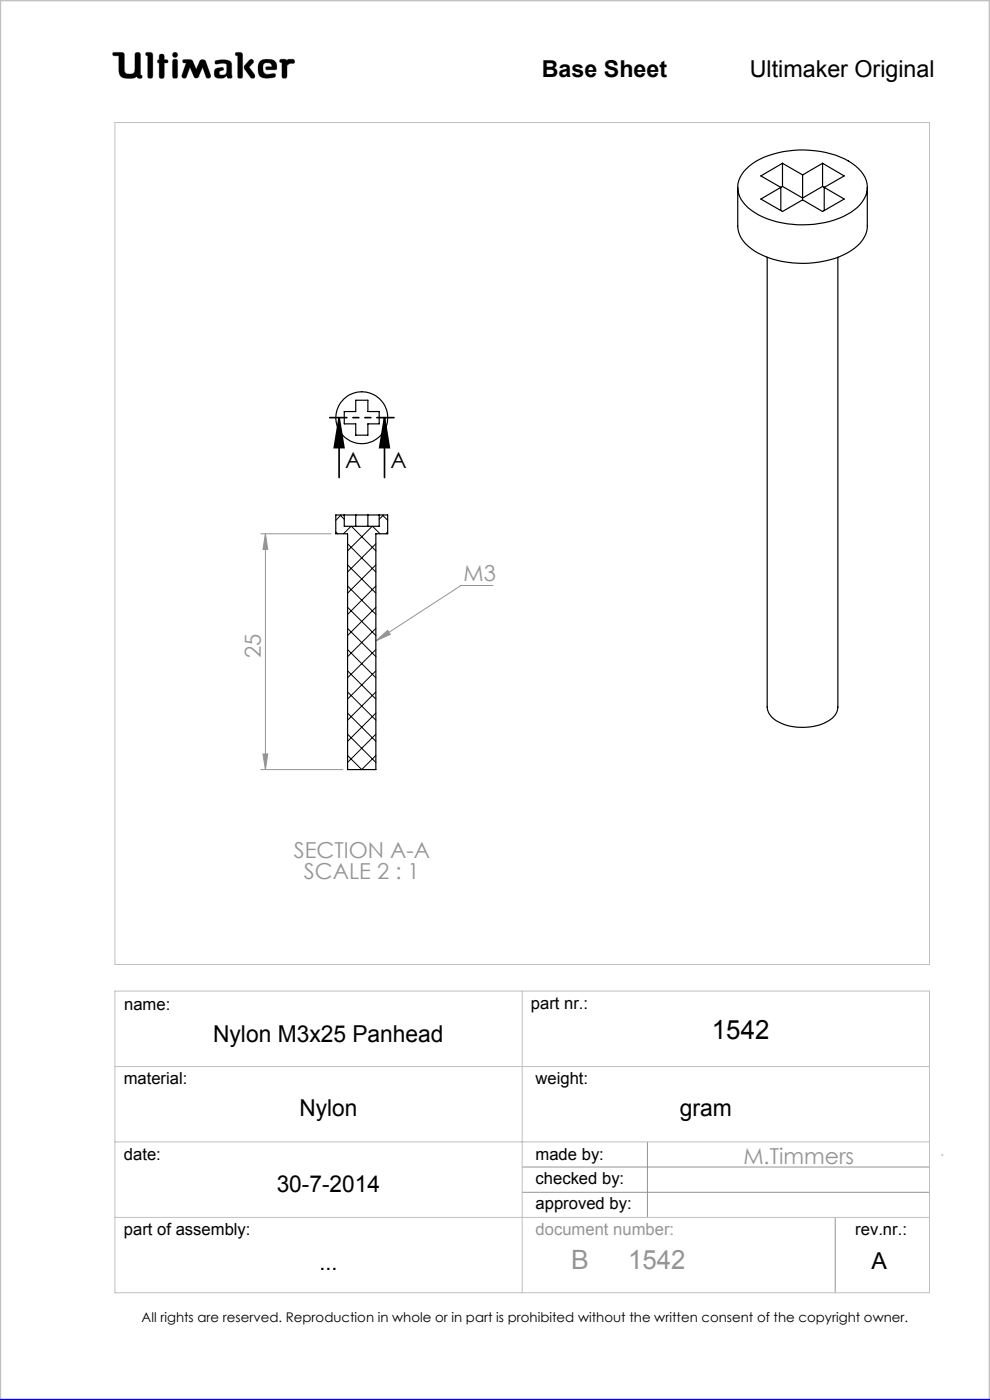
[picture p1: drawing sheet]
<svg xmlns="http://www.w3.org/2000/svg" width="210mm" height="297mm" viewBox="0 0 210 297" stroke-linecap="round" stroke-linejoin="round" font-family="sans-serif">
<path d="M71.9 88.6l1.1 6.4h-2.1zM71.9 88.6v12.7M81.6 88.6l1 6.4h-2.1zM81.6 88.6v12.7" fill="none" stroke="#000" stroke-width=".35"/>
<g fill="none" stroke="#c0c0c0" stroke-width=".21">
<path d="M24 11.1h1.9l.4 .3 .2 3.9a1.51 1.51 0 0 0 2 0l.2-4a.77 .77 0 0 1 1 0l.1 4.6 .3 .1a.39 .39 0 0 1-.3 .6l-.6-.1-.1-.3a3.6 3.6 0 0 1-3.3 .1l-.5-.9-.1-3.6h-1a.39 .39 0 0 1-.3-.2 .39 .39 0 0 1 .1-.5zM31 11.1l1.2 .1 .2 .4-.1 4.8a.6 .6 0 0 1-.6 .2 .6 .6 0 0 1-.4-.5v-4.3l-.4-.1zM33.8 12.7v-1.1a.6 .6 0 0 1 .7-.1 .6 .6 0 0 1 .4 .5v.7h.6a.37 .37 0 0 1 0 .6l-.6 .1-.1 3.1a.6 .6 0 0 1-.6 .1 .6 .6 0 0 1-.4-.5v-2.7M33.8 12.7h.1M33.8 13.4h.1M33.8 15.7h.1M33.8 12.7h-.3l-.1 .3v.2l.4 .2M36.7 11.3l.4-.2 .4 .2 .2 .3-.2 .4-.4 .2-.4-.2-.1-.4zM36.8 12.6h.3l.5 .2v3.6a.6 .6 0 0 1-.6 .2 .6 .6 0 0 1-.4-.5v-3zM38.9 12.7l1.4-.1 .4 .2 .9 1.9 .7-1.6a.73 .73 0 0 1 .7-.5 .73 .73 0 0 1 .7 .5l1 2.8a.52 .52 0 0 1-.4 .7 .52 .52 0 0 1-.6-.3l-.7-2-1 2.1-.4 .2-.4-.2-.9-2.1-.7 2a.52 .52 0 0 1-.7 .3 .52 .52 0 0 1-.3-.7l.9-2.5-.7-.2zM42.1 16.3h.1M45.6 12.9a3.7 3.7 0 0 1 3.4 .3l.1 .5 .1 2.7a.64 .64 0 0 1-1-.2l-.1-.1a1.93 1.93 0 0 1-2.5 .2 1.32 1.32 0 0 1 .4-1.8l1-.2 .3 .1 .1 .2v.3a.73 .73 0 0 0-.9 .8 .98 .98 0 0 0 1.4 0l.2-.6-.1-1.5a2.59 2.59 0 0 0-2 0l-.4-.2z"/>
<path d="M50 11.1l1.3 .1 .2 .4-.1 4.8a.57 .57 0 0 1-.6 .2 .57 .57 0 0 1-.4-.5v-4.3l-.4-.1zM52.9 12.8l.4-.2 .4 .1 .1 .4-1 1.1 1.2 1.6 .1 .5-.2 .3h-.6l-1.2-1.7a.83 .83 0 0 1-.2-1.1zM55 13.3a2.62 2.62 0 0 1 3.5-.1l.2 1.1-.1 .5h-2l-.2-.1v-.5l1.3-.1-.2-.5a1.24 1.24 0 0 0-1.6 .1l-.1 1.1 .2 .6 .8 .4 1.5-.2 .1 .1v.6a3.8 3.8 0 0 1-3.3-.1 3.2 3.2 0 0 1-.1-2.9zM56.6 14.8h.1M59.4 12.6h1.2l.3 .3a1.21 1.21 0 0 1 1.5-.2v.7l-.9 .1-.6 .4-.1 2.5a.6 .6 0 0 1-.6 .2 .6 .6 0 0 1-.4-.5v-2.8l-.5-.2zM24.4 26h172.8v178.6h-172.8zM24.4 210.3h172.8v63.9h-172.8zM110.8 210.3v63.9M24.4 226.3h172.8M24.4 242.2h172.8M24.4 258.3h172.8"/>
</g>
<path d="M55.3 113.2h14.9M56.3 113.2v50.1M56.3 113.2l.5 3.4h-1zM79.7 136l2.5-2.3 .6 .9zM104.6 124.2h-6.8l-18.1 11.8M55.8 159.9h1l-.5 3.4zM55.3 163.3h17.4M110.8 247.6h86.4M110.8 252.9h86.4M137.3 242.2v16.1M177.2 258.3v15.9M199.7 245h.3" fill="none" stroke="#959595" stroke-width=".21"/>
<path d="M0 297v-297h210v297" fill="none" stroke="#c0c0c0" stroke-width=".5"/>
<path d="M0 297h210" fill="none" stroke="#00f" stroke-width=".5"/>
<path d="M81.6 88.6l1 6.4h-2.1zM71.9 88.6l1.1 6.4h-2.1z" fill="#000"/>
<path d="M45.7 12.9l-.1 .5 .2 .2 1.2-.2 .9 .1 .2 .3-.1 1.4a.84 .84 0 0 1-.6 .7 .84 .84 0 0 1-.9-.3l.1-.4 .4-.2a.36 .36 0 0 0 .4-.4 .36 .36 0 0 0-.4-.3 1.23 1.23 0 0 0-1.6 1 1.07 1.07 0 0 0 .3 1.1 1.07 1.07 0 0 0 1.1 .2h.6l.3-.2a.28 .28 0 0 1 .4-.3 .28 .28 0 0 1 .2 .4 .57 .57 0 0 0 .6 .2 .57 .57 0 0 0 .3-.6l-.1-2.4a1.23 1.23 0 0 0-1.5-1zM50 11.1v.6l.4 .1v4.6l.3 .2h.5l.3-.3v-4.8l-.4-.4zM53 12.7l-1.2 1.3v.5l1.4 2 .6 .1 .2-.2v-.6l-1.2-1.6 1-.9v-.4l-.4-.3zM55.2 12.9a2.9 2.9 0 0 0 .1 3.4l.5 .2 1 .1 1.4-.2 .3-.2-.1-.5-.2-.1-1.4 .2-.6-.2-.3-.4-.1-.5a.99 .99 0 0 1 .7-1.3 .99 .99 0 0 1 1.2 .7l-1.2 .1-.2 .4 .3 .2h1.5a.51 .51 0 0 0 .6-.1 .51 .51 0 0 0 0-.6 1.62 1.62 0 0 0-2-1.5l-1.1 .1zM59.4 12.6l-.1 .6 .5 .1v3l.2 .3h.6l.3-.4v-2.3l.6-.4 .9-.1 .1-.5-.3-.3h-1l-.3 .3-.4-.3zM36.7 12.7l-.1 .3v3.4l.2 .2h.7l.2-.3v-3.4l-.2-.3zM36.6 11.6a.56 .56 0 0 0 1.1 0 .56 .56 0 0 0-1.1 0zM33.8 11.6v1.1l-.4 .2v.4l.4 .1v2.9l.2 .3h.5l.4-.4v-2.8l.7-.1 .1-.4-.3-.2h-.5v-.8l-.2-.4h-.6zM31 11.1l-.1 .6 .4 .1v4.5l.3 .3h.5l.3-.5v-4.7l-.4-.3zM38.8 12.7v.5l.7 .2-.9 2.5 .1 .6 .5 .1 .3-.2 .8-2.1 .9 2.1 .3 .2h.3l.3-.2 .9-2.1 .7 2.1 .6 .2 .4-.2v-.5l-1-2.8-.3-.4h-.7l-.3 .2-.8 1.8-.9-1.9-.4-.2zM24 11.2v.6h1.2v2.7a1.76 1.76 0 0 0 2.2 2.1h.9l.8-.4 .3 .4h.6l.2-.2-.1-.4-.3-.1v-4.4l-.4-.4h-.5l-.3 .4v3.4a.81 .81 0 0 1-1.1 .8h-.1a.86 .86 0 0 1-1-1.1l-.1-3.3-.4-.2z" fill-rule="evenodd" fill="#000"/>
<path d="M83.6 88.6h-13.7" fill="none" stroke="#000" stroke-width=".35" stroke-dasharray="6.3 1.3 1.3 1.3 1.3 1.3" stroke-dashoffset="2.7"/>
<g fill="#959595">
<path d="M79.7 136l2.5-2.3 .6 .9z"/>
<path d="M55.8 159.9h1l-.5 3.4zM56.3 113.2l.5 3.4h-1z"/>
</g>
<g fill="none" stroke="#000" stroke-width=".25">
<path d="M156.5 39.8v8.1a6.5 6.5 0 0 0 3.6 5.4 21 21 0 0 0 20.5-.1 6.6 6.6 0 0 0 3.4-5.3v-8.1M158.3 35.9a16.9 16.9 0 0 1 11.2-4.1 19 19 0 0 1 11.9 3.4 5.3 5.3 0 0 1 1.9 6.9 11.4 11.4 0 0 1-7.3 4.9 22.3 22.3 0 0 1-15.1-1.4 7.1 7.1 0 0 1-4.4-5.9 5.5 5.5 0 0 1 1.8-3.8zM165.6 39.8l-4.2 2.4 4.6 2.7 4.3-2.5 4.2 2.5 4.6-2.7-4.3-2.4M165.6 39.8v4.9M166 34.6l4.3 2.5M166 34.6l-4.6 2.7 4.2 2.5M166 39.5l-.4 .3M166 39.5l4.3 2.5M166 34.6v4.9M170.3 37.1v4.9M174.5 34.6l4.6 2.7-4.3 2.5M174.5 34.6l-4.2 2.5"/>
<path d="M174.5 39.5l.3 .3M174.5 39.5l-4.2 2.5M174.5 34.6v4.9M174.8 39.8v4.9M162.7 54.6v95.4a4.2 4.2 0 0 0 3.2 3.5 11.5 11.5 0 0 0 10.6-1.1 3.2 3.2 0 0 0 1.2-2.4v-95.4M73 87.3h2.5v-2.4h2.5v2.4h2.4v2.6h-2.4v2.4h-2.5v-2.4h-2.5zM71.2 109.3h11v3.9h-2.5v50.1h-6v-50.1h-2.5zM73 109.3v2.4h7.4v-2.4M75.5 109.3v2.4M78 109.3v2.4"/>
<circle cx="76.7" cy="88.6" r="5.5"/>
</g>
<g fill="none" stroke="#000" stroke-width=".21">
<path d="M71.2 112.9l.4 .3M72.1 109.3l.9 .9M72.4 109.3l-1.2 1.1M73.7 119.8l6 6M73.7 115.4l6 6M74.5 111.7l-1.7 1.5M74.5 111.7l5.2 5.2M79 111.7l-5.3 5.2M79 111.7l1.6 1.5M79.7 115.4l-6 6M79.7 119.8l-6 6M81.1 109.3l1.1 1.1"/>
<path d="M81.4 109.3l-1 .9M82.2 112.9l-.4 .3M73.7 137.8l6 6M73.7 133.3l6 6M73.7 128.8l6 6M73.7 124.3l6 6M79.7 124.3l-6 6M79.7 128.8l-6 6M79.7 133.3l-6 6M79.7 137.8l-6 6M73.7 155.7l6 6M73.7 151.3l6 6"/>
<path d="M73.7 146.8l6 6M73.7 142.3l6 6M79.7 142.3l-6 6M79.7 146.8l-6 6M79.7 151.3l-6 6M79.7 155.7l-6 6M73.7 160.3l3 3 3-3"/>
</g>
<text font-size="5.6" x="151" y="220.5">1542</text>
<g font-size="5.6" fill="#959595">
<text x="121.1" y="269.2">B</text>
<text x="133.2" y="269.2">1542</text>
</g>
<g font-size="4.9">
<text x="114.9" y="16.4">Base Sheet</text>
<text x="159" y="16.4">Ultimaker Original</text>
<text x="45.2" y="221">Nylon M3x25 Panhead</text>
<text x="63.5" y="236.8">Nylon</text>
<text x="144.2" y="236.8">gram</text>
<text x="58.7" y="252.8">30-7-2014</text>
<text x="67.8" y="269.4">...</text>
<text x="184.9" y="269.2">A</text>
</g>
<g font-size="4.7">
<text x="73.2" y="99.3">A</text>
<text x="82.9" y="99.3">A</text>
</g>
<g font-size="4.7" fill="#959595">
<text x="98.3" y="123.2">M3</text>
<text x="55.3" y="139.6" transform="rotate(-90 55.3 139.6)">25</text>
<text x="62.3" y="182">SECTION A-A</text>
<text x="64.5" y="186.5">SCALE 2 : 1</text>
<text x="157.7" y="246.9">M.Timmers</text>
</g>
<g font-size="3.5">
<text x="26.3" y="214.2">name:</text>
<text x="112.6" y="214.1">part nr.:</text>
<text x="26.2" y="230">material:</text>
<text x="113.6" y="230">weight:</text>
<text x="26.3" y="246.1">date:</text>
<text x="113.6" y="246.1">made by:</text>
<text x="113.6" y="251.1">checked by:</text>
<text x="113.6" y="256.4">approved by:</text>
<text x="26.3" y="262.1">part of assembly:</text>
<text x="181.4" y="262">rev.nr.:</text>
</g>
<text font-size="3.5" fill="#959595" x="113.6" y="261.9">document number:</text>
<text font-size="2.8" x="30" y="280.4">All rights are reserved. Reproduction in whole or in part is prohibited without the written consent of the copyright owner.</text>
</svg>
